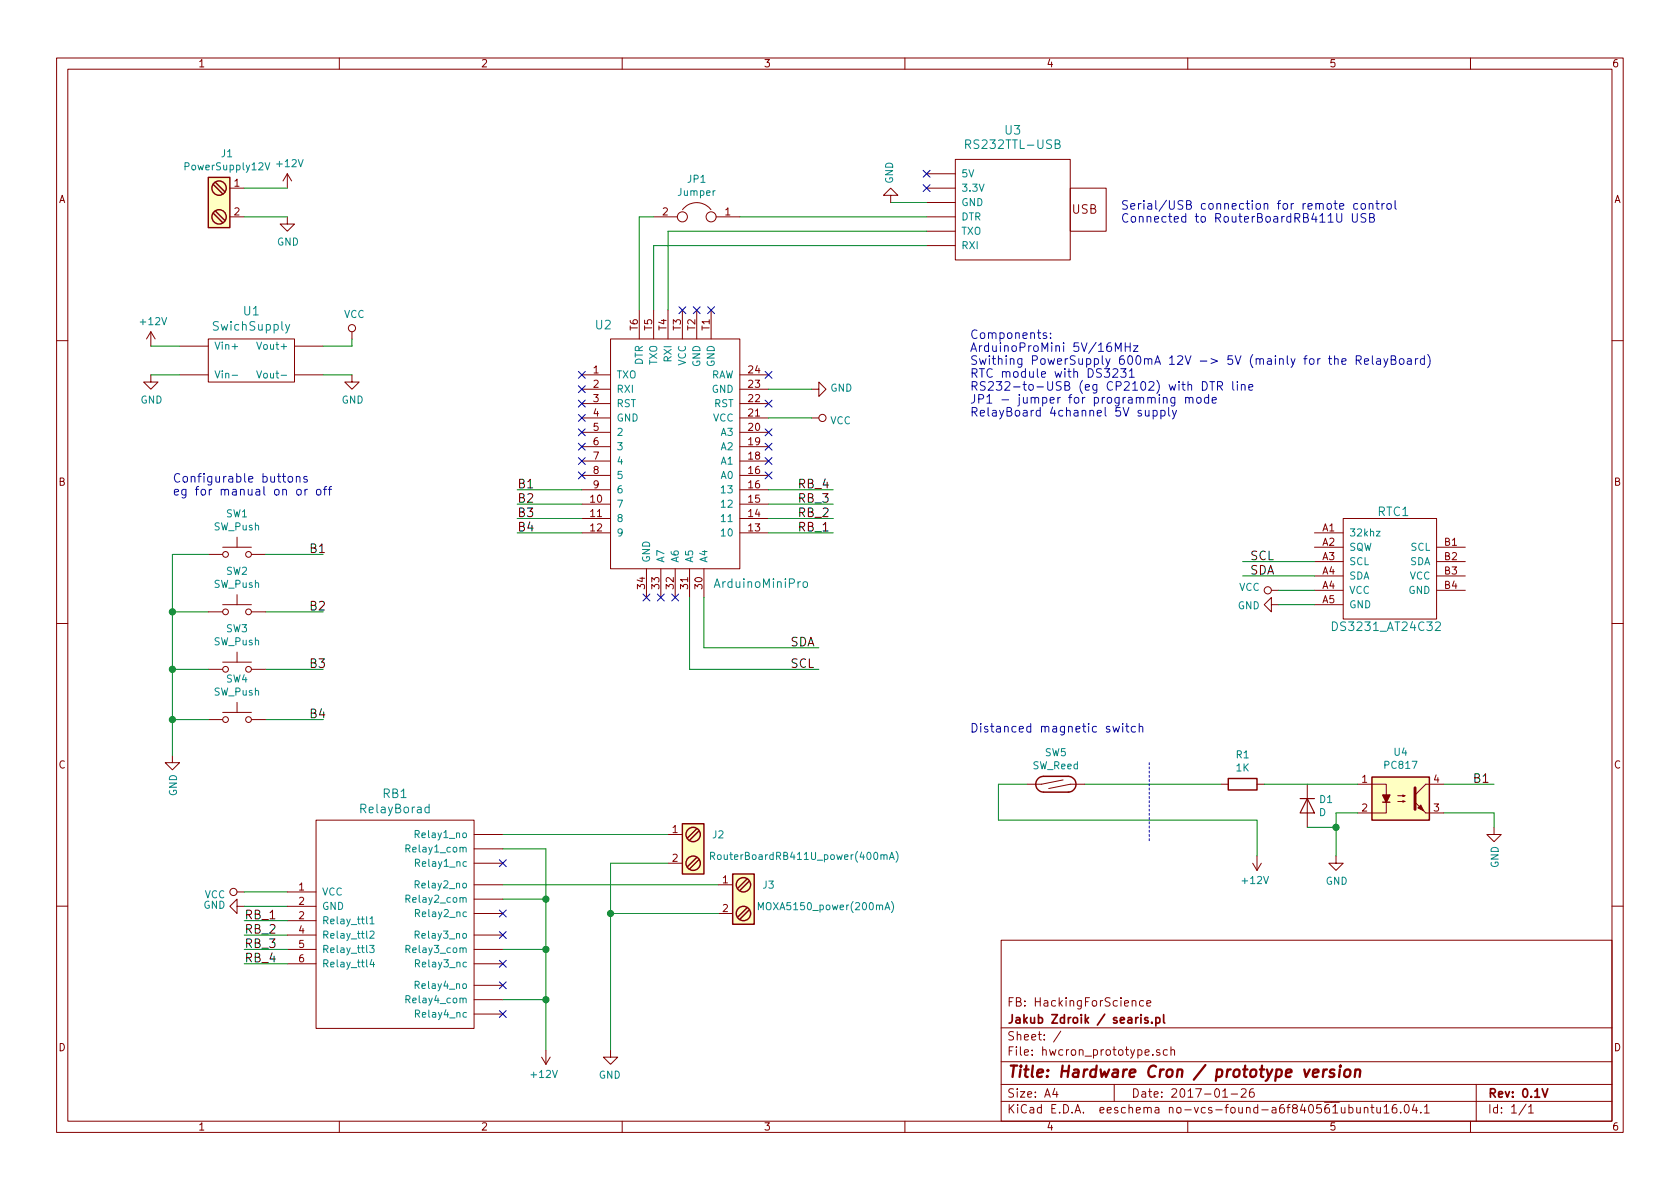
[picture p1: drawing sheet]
EESchema Schematic File Version 3
LIBS:power
LIBS:device
LIBS:linear
LIBS:regul
LIBS:adc-dac
LIBS:memory
LIBS:xilinx
LIBS:microcontrollers
LIBS:dsp
LIBS:microchip
LIBS:analog_switches
LIBS:motorola
LIBS:texas
LIBS:intel
LIBS:audio
LIBS:interface
LIBS:digital-audio
LIBS:philips
LIBS:cypress
LIBS:siliconi
LIBS:opto
LIBS:atmel
LIBS:contrib
LIBS:Connector
LIBS:Mechanical
LIBS:Switch
LIBS:hwcron_prototype-cache
EELAYER 26 0
EELAYER END
$Descr A4 11693 8268
encoding utf-8
Sheet 1 1
Title "Hardware Cron / prototype version"
Date "2017-01-26"
Rev "0.1V"
Comp "Jakub Zdroik / searis.pl"
Comment1 "FB: HackingForScience"
Comment2 ""
Comment3 ""
Comment4 ""
$EndDescr
$Comp
L Screw_Terminal_1x02 J1
U 1 1
P 1500 1400
F 0 "J1" H 1580 1742 50  0000 C CNN
F 1 "PowerSupply12V" H 1580 1651 50  0000 C CNN
F 2 "" H 1500 1175 50  0001 C CNN
F 3 "" H 1475 1400 50  0001 C CNN
	1    1500 1400
	1    0    0    -1  
$EndComp
$Comp
L ArduinoMiniPro U2
U 1 1
P 4700 3100
F 0 "U2" H 4200 3950 60  0000 C CNN
F 1 "ArduinoMiniPro" H 5300 2150 60  0000 C CNN
F 2 "" H 4950 2700 60  0001 C CNN
F 3 "" H 4950 2700 60  0001 C CNN
	1    4700 3100
	1    0    0    -1  
$EndComp
$Comp
L SwichSupply U1
U 1 1
P 1750 2500
F 0 "U1" H 1750 2847 60  0000 C CNN
F 1 "SwichSupply" H 1750 2741 60  0000 C CNN
F 2 "" H 1750 2500 60  0001 C CNN
F 3 "" H 1750 2500 60  0001 C CNN
	1    1750 2500
	1    0    0    -1  
$EndComp
$Comp
L GND #PWR05
U 1 1
P 2000 1500
F 0 "#PWR05" H 2000 1250 50  0001 C CNN
F 1 "GND" H 2005 1327 50  0000 C CNN
F 2 "" H 2000 1500 50  0001 C CNN
F 3 "" H 2000 1500 50  0001 C CNN
	1    2000 1500
	1    0    0    -1  
$EndComp
$Comp
L +12V #PWR04
U 1 1
P 2000 1300
F 0 "#PWR04" H 2000 1150 50  0001 C CNN
F 1 "+12V" H 2015 1473 50  0000 C CNN
F 2 "" H 2000 1300 50  0001 C CNN
F 3 "" H 2000 1300 50  0001 C CNN
	1    2000 1300
	1    0    0    -1  
$EndComp
$Comp
L +12V #PWR01
U 1 1
P 1050 2400
F 0 "#PWR01" H 1050 2250 50  0001 C CNN
F 1 "+12V" H 1065 2573 50  0000 C CNN
F 2 "" H 1050 2400 50  0001 C CNN
F 3 "" H 1050 2400 50  0001 C CNN
	1    1050 2400
	1    0    0    -1  
$EndComp
$Comp
L GND #PWR02
U 1 1
P 1050 2600
F 0 "#PWR02" H 1050 2350 50  0001 C CNN
F 1 "GND" H 1055 2427 50  0000 C CNN
F 2 "" H 1050 2600 50  0001 C CNN
F 3 "" H 1050 2600 50  0001 C CNN
	1    1050 2600
	1    0    0    -1  
$EndComp
$Comp
L VCC #PWR06
U 1 1
P 2450 2350
F 0 "#PWR06" H 2450 2200 50  0001 C CNN
F 1 "VCC" H 2467 2523 50  0000 C CNN
F 2 "" H 2450 2350 50  0001 C CNN
F 3 "" H 2450 2350 50  0001 C CNN
	1    2450 2350
	1    0    0    -1  
$EndComp
$Comp
L GND #PWR07
U 1 1
P 2450 2600
F 0 "#PWR07" H 2450 2350 50  0001 C CNN
F 1 "GND" H 2455 2427 50  0000 C CNN
F 2 "" H 2450 2600 50  0001 C CNN
F 3 "" H 2450 2600 50  0001 C CNN
	1    2450 2600
	1    0    0    -1  
$EndComp
$Comp
L GND #PWR09
U 1 1
P 1700 6300
F 0 "#PWR09" H 1700 6050 50  0001 C CNN
F 1 "GND" V 1705 6172 50  0000 R CNN
F 2 "" H 1700 6300 50  0001 C CNN
F 3 "" H 1700 6300 50  0001 C CNN
	1    1700 6300
	0    1    -1   0   
$EndComp
$Comp
L VCC #PWR08
U 1 1
P 1700 6200
F 0 "#PWR08" H 1700 6050 50  0001 C CNN
F 1 "VCC" V 1717 6328 50  0000 L CNN
F 2 "" H 1700 6200 50  0001 C CNN
F 3 "" H 1700 6200 50  0001 C CNN
	1    1700 6200
	0    -1   1    0   
$EndComp
$Comp
L GND #PWR012
U 1 1
P 5650 2700
F 0 "#PWR012" H 5650 2450 50  0001 C CNN
F 1 "GND" V 5655 2572 50  0000 R CNN
F 2 "" H 5650 2700 50  0001 C CNN
F 3 "" H 5650 2700 50  0001 C CNN
	1    5650 2700
	0    -1   -1   0   
$EndComp
$Comp
L VCC #PWR013
U 1 1
P 5650 2900
F 0 "#PWR013" H 5650 2750 50  0001 C CNN
F 1 "VCC" V 5667 3028 50  0000 L CNN
F 2 "" H 5650 2900 50  0001 C CNN
F 3 "" H 5650 2900 50  0001 C CNN
	1    5650 2900
	0    1    1    0   
$EndComp
$Comp
L DS3231_AT24C32 RTC1
U 1 1
P 9650 3950
F 0 "RTC1" H 9700 4350 60  0000 C CNN
F 1 "DS3231_AT24C32" H 9650 3550 60  0000 C CNN
F 2 "" H 9650 3950 60  0001 C CNN
F 3 "" H 9650 3950 60  0001 C CNN
	1    9650 3950
	1    0    0    -1  
$EndComp
Text Label 8700 3900 0    60   ~ 0
SCL
Text Label 8700 4000 0    60   ~ 0
SDA
Text Label 5500 4650 0    60   ~ 0
SCL
Text Label 5500 4500 0    60   ~ 0
SDA
$Comp
L GND #PWR016
U 1 1
P 8900 4200
F 0 "#PWR016" H 8900 3950 50  0001 C CNN
F 1 "GND" V 8905 4072 50  0000 R CNN
F 2 "" H 8900 4200 50  0001 C CNN
F 3 "" H 8900 4200 50  0001 C CNN
	1    8900 4200
	0    1    1    0   
$EndComp
$Comp
L VCC #PWR015
U 1 1
P 8900 4100
F 0 "#PWR015" H 8900 3950 50  0001 C CNN
F 1 "VCC" V 8918 4227 50  0000 L CNN
F 2 "" H 8900 4100 50  0001 C CNN
F 3 "" H 8900 4100 50  0001 C CNN
	1    8900 4100
	0    -1   -1   0   
$EndComp
$Comp
L SW_Push SW1
U 1 1
P 1650 3850
F 0 "SW1" H 1650 4135 50  0000 C CNN
F 1 "SW_Push" H 1650 4044 50  0000 C CNN
F 2 "" H 1650 4050 50  0001 C CNN
F 3 "" H 1650 4050 50  0001 C CNN
	1    1650 3850
	1    0    0    -1  
$EndComp
$Comp
L SW_Push SW2
U 1 1
P 1650 4250
F 0 "SW2" H 1650 4535 50  0000 C CNN
F 1 "SW_Push" H 1650 4444 50  0000 C CNN
F 2 "" H 1650 4450 50  0001 C CNN
F 3 "" H 1650 4450 50  0001 C CNN
	1    1650 4250
	1    0    0    -1  
$EndComp
$Comp
L SW_Push SW3
U 1 1
P 1650 4650
F 0 "SW3" H 1650 4935 50  0000 C CNN
F 1 "SW_Push" H 1650 4844 50  0000 C CNN
F 2 "" H 1650 4850 50  0001 C CNN
F 3 "" H 1650 4850 50  0001 C CNN
	1    1650 4650
	1    0    0    -1  
$EndComp
$Comp
L SW_Push SW4
U 1 1
P 1650 5000
F 0 "SW4" H 1650 5285 50  0000 C CNN
F 1 "SW_Push" H 1650 5194 50  0000 C CNN
F 2 "" H 1650 5200 50  0001 C CNN
F 3 "" H 1650 5200 50  0001 C CNN
	1    1650 5000
	1    0    0    -1  
$EndComp
$Comp
L GND #PWR03
U 1 1
P 1200 5250
F 0 "#PWR03" H 1200 5000 50  0001 C CNN
F 1 "GND" V 1205 5122 50  0000 R CNN
F 2 "" H 1200 5250 50  0001 C CNN
F 3 "" H 1200 5250 50  0001 C CNN
	1    1200 5250
	1    0    0    -1  
$EndComp
Wire Wire Line
	2000 1300 1700 1300
Wire Wire Line
	1700 1500 2000 1500
Wire Wire Line
	1250 2400 1050 2400
Wire Wire Line
	1250 2600 1050 2600
Wire Wire Line
	2250 2400 2450 2400
Wire Wire Line
	2450 2400 2450 2350
Wire Wire Line
	2250 2600 2450 2600
Wire Wire Line
	2000 6300 1700 6300
Wire Wire Line
	2000 6200 1700 6200
Wire Wire Line
	5350 2700 5650 2700
Wire Wire Line
	5350 2900 5650 2900
Wire Wire Line
	4800 4150 4800 4650
Wire Wire Line
	4800 4650 5700 4650
Wire Wire Line
	4900 4150 4900 4500
Wire Wire Line
	4900 4500 5700 4500
Wire Wire Line
	9150 3900 8650 3900
Wire Wire Line
	9150 4000 8650 4000
Wire Wire Line
	9150 4100 8900 4100
Wire Wire Line
	9150 4200 8900 4200
Wire Wire Line
	1450 3850 1200 3850
Wire Wire Line
	1200 3850 1200 5250
Wire Wire Line
	1450 4250 1200 4250
Connection ~ 1200 4250
Wire Wire Line
	1450 4650 1200 4650
Connection ~ 1200 4650
Wire Wire Line
	1450 5000 1200 5000
Connection ~ 1200 5000
Wire Wire Line
	1850 3850 2250 3850
Wire Wire Line
	1850 4250 2250 4250
Wire Wire Line
	1850 4650 2250 4650
Wire Wire Line
	1850 5000 2250 5000
Wire Wire Line
	5350 3700 5800 3700
Wire Wire Line
	5350 3600 5800 3600
Wire Wire Line
	5350 3500 5800 3500
Wire Wire Line
	5350 3400 5800 3400
Wire Wire Line
	4050 3400 3600 3400
Wire Wire Line
	4050 3500 3600 3500
Wire Wire Line
	3600 3600 4050 3600
Wire Wire Line
	4050 3700 3600 3700
Text Label 5550 3400 0    60   ~ 0
RB_4
Text Label 5550 3500 0    60   ~ 0
RB_3
Text Label 5550 3600 0    60   ~ 0
RB_2
Text Label 5550 3700 0    60   ~ 0
RB_1
Text Label 1700 6700 0    60   ~ 0
RB_4
Text Label 1700 6600 0    60   ~ 0
RB_3
Text Label 1700 6500 0    60   ~ 0
RB_2
Text Label 1700 6400 0    60   ~ 0
RB_1
Text Label 3600 3400 0    60   ~ 0
B1
Text Label 3600 3500 0    60   ~ 0
B2
Text Label 3600 3600 0    60   ~ 0
B3
Text Label 3600 3700 0    60   ~ 0
B4
Text Label 2150 3850 0    60   ~ 0
B1
Text Label 2150 4250 0    60   ~ 0
B2
Text Label 2150 4650 0    60   ~ 0
B3
Text Label 2150 5000 0    60   ~ 0
B4
$Comp
L RS232TTL-USB U3
U 1 1
P 7050 1450
F 0 "U3" H 7050 900 60  0000 C CNN
F 1 "RS232TTL-USB" H 7050 1000 60  0000 C CNN
F 2 "" H 6900 1450 60  0001 C CNN
F 3 "" H 6900 1450 60  0001 C CNN
	1    7050 1450
	1    0    0    1   
$EndComp
NoConn ~ 6450 1200
NoConn ~ 6450 1300
Wire Wire Line
	6450 1400 6200 1400
$Comp
L GND #PWR014
U 1 1
P 6200 1400
F 0 "#PWR014" H 6200 1150 50  0001 C CNN
F 1 "GND" V 6205 1272 50  0000 R CNN
F 2 "" H 6200 1400 50  0001 C CNN
F 3 "" H 6200 1400 50  0001 C CNN
	1    6200 1400
	-1   0    0    1   
$EndComp
$Comp
L Jumper JP1
U 1 1
P 4850 1500
F 0 "JP1" H 4850 1764 50  0000 C CNN
F 1 "Jumper" H 4850 1673 50  0000 C CNN
F 2 "" H 4850 1500 50  0001 C CNN
F 3 "" H 4850 1500 50  0001 C CNN
	1    4850 1500
	-1   0    0    -1  
$EndComp
Wire Wire Line
	5150 1500 6450 1500
Wire Wire Line
	4550 1500 4450 1500
Wire Wire Line
	4450 1500 4450 2150
Wire Wire Line
	6450 1600 4650 1600
Wire Wire Line
	4650 1600 4650 2150
Wire Wire Line
	6450 1700 4550 1700
Wire Wire Line
	4550 1700 4550 2150
NoConn ~ 4750 2150
NoConn ~ 4850 2150
NoConn ~ 4950 2150
NoConn ~ 4050 2600
NoConn ~ 4050 2700
NoConn ~ 4050 2800
NoConn ~ 4050 2900
NoConn ~ 5350 2800
NoConn ~ 5350 2600
NoConn ~ 5350 3000
NoConn ~ 5350 3100
NoConn ~ 5350 3200
NoConn ~ 5350 3300
NoConn ~ 4700 4150
NoConn ~ 4600 4150
NoConn ~ 4500 4150
NoConn ~ 4050 3300
NoConn ~ 4050 3200
NoConn ~ 4050 3100
NoConn ~ 4050 3000
Text Notes 6750 2900 0    60   ~ 0
Components:\nArduinoProMini 5V/16MHz \nSwithing PowerSupply 600mA 12V -> 5V (mainly for the RelayBoard)\nRTC module with DS3231\nRS232-to-USB (eg CP2102) with DTR line\nJP1 - jumper for programming mode\nRelayBoard 4channel 5V supply\n
Text Notes 1200 3450 0    60   ~ 0
Configurable buttons\neg for manual on or off
Text Notes 7800 1550 0    60   ~ 0
Serial/USB connection for remote control\nConnected to RouterBoardRB411U USB
$Comp
L RelayBorad RB1
U 1 1
P 2650 6450
F 0 "RB1" H 2750 7387 60  0000 C CNN
F 1 "RelayBorad" H 2750 7281 60  0000 C CNN
F 2 "" H 2450 6400 60  0001 C CNN
F 3 "" H 2450 6400 60  0001 C CNN
	1    2650 6450
	1    0    0    -1  
$EndComp
Wire Wire Line
	2000 6500 1700 6500
Wire Wire Line
	2000 6400 1700 6400
Wire Wire Line
	2000 6700 1700 6700
Wire Wire Line
	2000 6600 1700 6600
Wire Wire Line
	3500 5900 3800 5900
Wire Wire Line
	3800 5900 3800 7300
Wire Wire Line
	3500 6250 3800 6250
Connection ~ 3800 6250
Wire Wire Line
	3500 6600 3800 6600
Connection ~ 3800 6600
Wire Wire Line
	3500 6950 3800 6950
Connection ~ 3800 6950
$Comp
L +12V #PWR010
U 1 1
P 3800 7300
F 0 "#PWR010" H 3800 7150 50  0001 C CNN
F 1 "+12V" H 3815 7473 50  0000 C CNN
F 2 "" H 3800 7300 50  0001 C CNN
F 3 "" H 3800 7300 50  0001 C CNN
	1    3800 7300
	-1   0    0    1   
$EndComp
$Comp
L Screw_Terminal_1x02 J2
U 1 1
P 4850 5900
F 0 "J2" H 4700 6000 50  0000 C CNN
F 1 "RouterBoardRB411U_power(400mA)" H 4100 5850 50  0000 C CNN
F 2 "" H 4850 5675 50  0001 C CNN
F 3 "" H 4825 5900 50  0001 C CNN
	1    4850 5900
	-1   0    0    -1  
$EndComp
Wire Wire Line
	3500 5800 4650 5800
Wire Wire Line
	4250 6000 4650 6000
$Comp
L Screw_Terminal_1x02 J3
U 1 1
P 5200 6250
F 0 "J3" H 5050 6350 50  0000 C CNN
F 1 "MOXA5150_power(200mA)" H 4650 6200 50  0000 C CNN
F 2 "" H 5200 6025 50  0001 C CNN
F 3 "" H 5175 6250 50  0001 C CNN
	1    5200 6250
	-1   0    0    -1  
$EndComp
$Comp
L GND #PWR011
U 1 1
P 4250 7300
F 0 "#PWR011" H 4250 7050 50  0001 C CNN
F 1 "GND" H 4255 7127 50  0000 C CNN
F 2 "" H 4250 7300 50  0001 C CNN
F 3 "" H 4250 7300 50  0001 C CNN
	1    4250 7300
	-1   0    0    -1  
$EndComp
Wire Wire Line
	3500 6150 5000 6150
Wire Wire Line
	4250 6350 5000 6350
Wire Wire Line
	4250 6000 4250 7300
Connection ~ 4250 6350
NoConn ~ 3500 6000
NoConn ~ 3500 6350
NoConn ~ 3500 6700
NoConn ~ 3500 7050
NoConn ~ 3500 6850
NoConn ~ 3500 6500
$Comp
L PC817 U4
U 1 1
P 9750 5550
F 0 "U4" H 9750 5875 50  0000 C CNN
F 1 "PC817" H 9750 5784 50  0000 C CNN
F 2 "Housings_DIP:DIP-4_W7.62mm" H 9550 5350 50  0001 L CIN
F 3 "" H 9750 5550 50  0001 L CNN
	1    9750 5550
	1    0    0    -1  
$EndComp
$Comp
L GND #PWR019
U 1 1
P 10400 5750
F 0 "#PWR019" H 10400 5500 50  0001 C CNN
F 1 "GND" V 10405 5622 50  0000 R CNN
F 2 "" H 10400 5750 50  0001 C CNN
F 3 "" H 10400 5750 50  0001 C CNN
	1    10400 5750
	1    0    0    -1  
$EndComp
Wire Wire Line
	10050 5650 10400 5650
Wire Wire Line
	10400 5650 10400 5750
Wire Wire Line
	10050 5450 10400 5450
$Comp
L R R1
U 1 1
P 8650 5450
F 0 "R1" V 8443 5450 50  0000 C CNN
F 1 "1K" V 8534 5450 50  0000 C CNN
F 2 "" V 8580 5450 50  0001 C CNN
F 3 "" H 8650 5450 50  0001 C CNN
	1    8650 5450
	0    1    1    0   
$EndComp
$Comp
L D D1
U 1 1
P 9100 5600
F 0 "D1" V 9054 5679 50  0000 L CNN
F 1 "D" V 9145 5679 50  0000 L CNN
F 2 "" H 9100 5600 50  0001 C CNN
F 3 "" H 9100 5600 50  0001 C CNN
	1    9100 5600
	0    1    1    0   
$EndComp
Wire Wire Line
	8800 5450 9450 5450
Wire Wire Line
	9450 5650 9300 5650
Wire Wire Line
	9300 5650 9300 5950
Wire Wire Line
	9100 5750 9300 5750
Connection ~ 9300 5750
Wire Wire Line
	7550 5450 8500 5450
Wire Wire Line
	6950 5700 8750 5700
Wire Wire Line
	8750 5700 8750 5950
$Comp
L +12V #PWR017
U 1 1
P 8750 5950
F 0 "#PWR017" H 8750 5800 50  0001 C CNN
F 1 "+12V" H 8765 6123 50  0000 C CNN
F 2 "" H 8750 5950 50  0001 C CNN
F 3 "" H 8750 5950 50  0001 C CNN
	1    8750 5950
	-1   0    0    1   
$EndComp
$Comp
L GND #PWR018
U 1 1
P 9300 5950
F 0 "#PWR018" H 9300 5700 50  0001 C CNN
F 1 "GND" H 9305 5777 50  0000 C CNN
F 2 "" H 9300 5950 50  0001 C CNN
F 3 "" H 9300 5950 50  0001 C CNN
	1    9300 5950
	1    0    0    -1  
$EndComp
$Comp
L SW_Reed SW5
U 1 1
P 7350 5450
F 0 "SW5" H 7350 5672 50  0000 C CNN
F 1 "SW_Reed" H 7350 5581 50  0000 C CNN
F 2 "" H 7350 5450 50  0001 C CNN
F 3 "" H 7350 5450 50  0001 C CNN
	1    7350 5450
	1    0    0    -1  
$EndComp
Wire Wire Line
	7150 5450 6950 5450
Wire Wire Line
	6950 5450 6950 5700
Wire Notes Line
	8000 5300 8000 5850
Text Notes 6750 5100 0    60   ~ 0
Distanced magnetic switch 
Text Label 10250 5450 0    60   ~ 0
B1
$EndSCHEMATC
